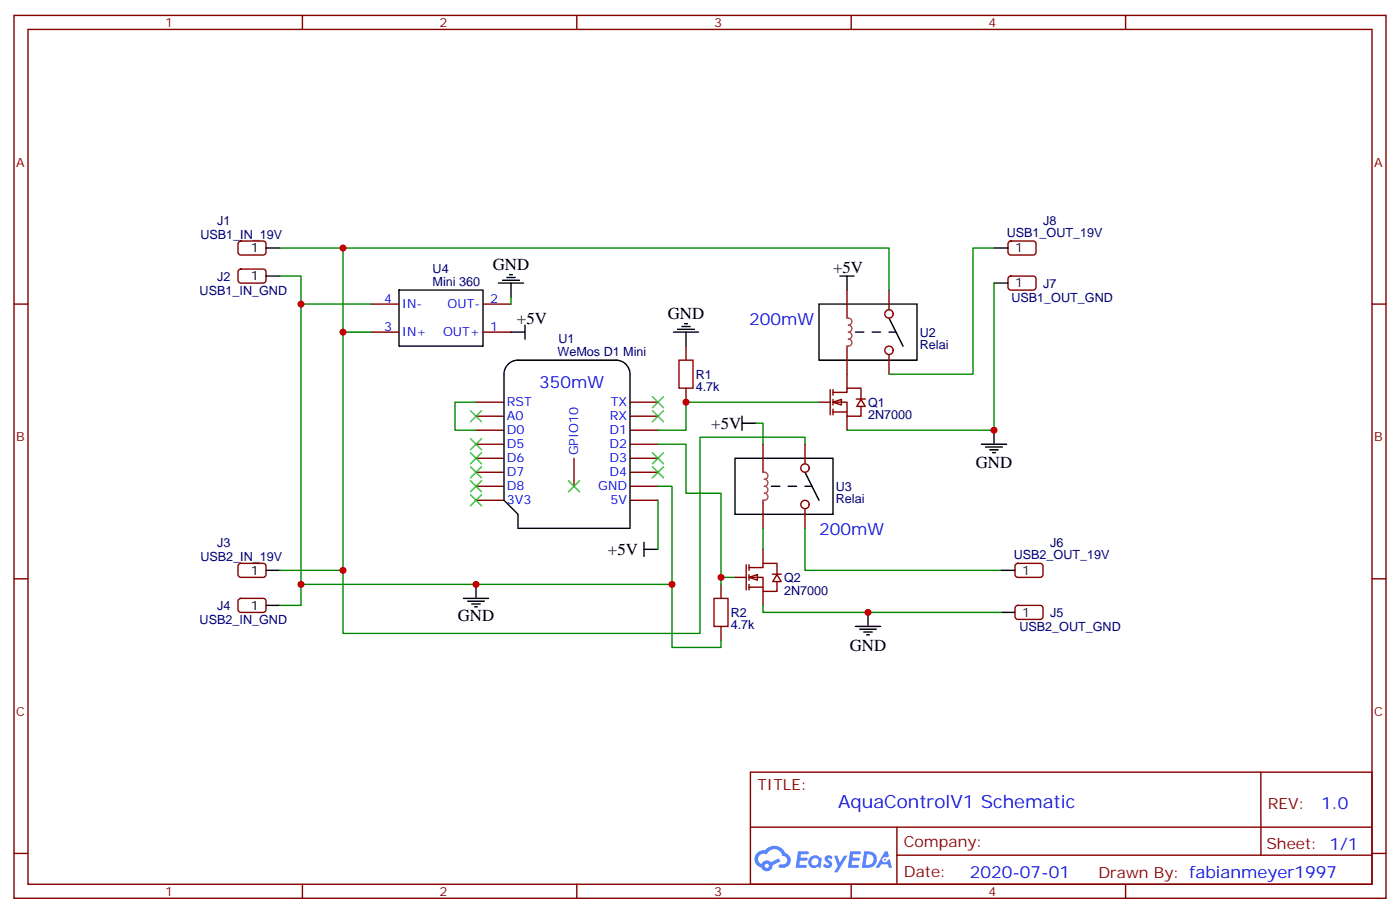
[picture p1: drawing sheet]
<svg xmlns="http://www.w3.org/2000/svg" width="353mm" height="230mm" viewBox="0 0 353 230" stroke-linecap="round" stroke-linejoin="round" font-family="sans-serif">
<g fill="none" stroke="#870000" stroke-width=".35">
<path d="M3.5 3.9h345.7v222.2h-345.7zM7.1 7.4h338.6v215.2h-338.6zM76.2 3.9v3.5M145.3 3.9v3.5M214.5 3.9v3.5M283.6 3.9v3.5M3.5 76.6h3.6M345.7 76.6h3.5M3.5 145.7h3.6M345.7 145.7h3.5M189.1 194.4h156.6v28.2h-156.6zM317.7 194.4v20.9"/>
<path d="M3.5 214.8h3.6M189.1 208.2h156.5M226 215.3h119.6M226 208.2v14.1M345.7 214.8h3.5M76.2 222.6v3.5M145.3 222.6v3.5M214.5 222.6v3.5M283.6 222.6v3.5"/>
</g>
<g fill="#5487ff">
<path d="M208.1 215.6a1.22 1.22 0 0 1 1.7 .2l-.4 .6a.47 .47 0 0 0-.3-.4 .47 .47 0 0 0-.5 .2v.1a1.3 1.3 0 0 1 1 1.7 1.39 1.39 0 0 1-2.2 0l.5-.6 .7 .4a.29 .29 0 0 0 .3-.2 .29 .29 0 0 0-.2-.3 1.04 1.04 0 0 1-.6-1.7z"/>
<path d="M201.1 214.3h2.3a.37 .37 0 0 1 .4 .4 .37 .37 0 0 1-.4 .3h-1.6l-.1 .9h1.5l.3 .4-.4 .3h-1.5l-.2 1.1 1.7 .1 .2 .5-.4 .2h-2.4z"/>
<path d="M214.2 214.3h2.4a.37 .37 0 0 1 .4 .4 .37 .37 0 0 1-.4 .3h-1.6l-.2 .9h1.6l.3 .4-.4 .3h-1.6l-.1 1.1 1.7 .1 .1 .5-.3 .2h-2.5z"/>
<path d="M223 214.3h.7l.3 1.3-.6 .3a.69 .69 0 0 0-1 .3 .69 .69 0 0 0 .4 .9 .69 .69 0 0 0 .9-.6l.5-.2 .6 2.2h-.8l-.3-.9h-1.7l-.5 .9h-.9z"/>
<path d="M210.2 215.4h.8l.6 1.8 1.1-1.8h.9l-2.6 4.2h-.8l.9-1.6z"/>
<path d="M217.8 214.3l-.6 4.2h1.3a2.11 2.11 0 0 0 2.5-2.2 2.11 2.11 0 0 0-2.5-2zM218.5 215a1.39 1.39 0 0 1 1.7 1.5 1.39 1.39 0 0 1-1.8 1.2h-.3z"/>
<path d="M204.1 215.9a1.47 1.47 0 0 0-.2 2.1 1.47 1.47 0 0 0 2.1 .1l.8 .4 .3-2.3-.2-.3h-.4a1.49 1.49 0 0 0-2.4 0zM204.7 216.3a.92 .92 0 0 1 1.6 .5 .92 .92 0 0 1-1.3 1 .9 .9 0 0 1-.3-1.5z"/>
<path d="M190.8 214.7a2.18 2.18 0 0 0 1.1 3.7 1.44 1.44 0 0 0 1.6 .9 1.44 1.44 0 0 0 1.1-1.5l2.1-1-.5-.7-1.9 1a1.47 1.47 0 0 0-2.4 .4 1.39 1.39 0 0 1-.7-1.9 1.39 1.39 0 0 1 2-.5 2.12 2.12 0 0 1 2.2-1.3 2.12 2.12 0 0 1 1.8 1.7 1.07 1.07 0 0 1 1.2 1 1.07 1.07 0 0 1-1.1 1.1h-.6a.43 .43 0 0 0-.5 .4 .43 .43 0 0 0 .4 .5 1.98 1.98 0 0 0 2.5-1.3 1.98 1.98 0 0 0-1.2-2.5 2.98 2.98 0 0 0-5.1-.6h-1.1zM192.7 218a.55 .55 0 0 1 1.1 0 .55 .55 0 0 1-1.1 0z"/>
<circle cx="223" cy="216.4" r=".26"/>
</g>
<g fill="none" stroke="#870000" stroke-width=".35">
<path d="M60.2 60.9l.5-.2h5.6a.71 .71 0 0 1 .7 .7v2.1l-.4 .7h-5.9l-.5-.2-.2-.5v-2.1zM60.2 67.9l.5-.2h5.6a.71 .71 0 0 1 .7 .7v2.2l-.4 .6-5.9 .1-.5-.3-.2-.4v-2.2zM93.5 76.6h7M121.7 76.6h7.1M213.4 73v7.1M224 73v5M254.2 69.7l.5-.2h5.6a.71 .71 0 0 1 .8 .7v2.1l-.5 .7h-5.9l-.5-.2-.2-.5v-2.1zM254.2 60.9l.5-.2h5.6a.71 .71 0 0 1 .8 .7v2.1l-.5 .7h-5.9l-.5-.2-.2-.5v-2.1zM93.5 83.6h7M121.7 83.6h7.1M172.9 87.1v3.6M172.9 97.7v3.5"/>
<path d="M213.4 87.1v7.1M224 89.3v4.9M119.9 101.2h7.1M119.9 104.8h7.1M119.9 108.3h7.1M119.9 111.8h7.1M119.9 115.4h7.1M119.9 118.9h7.1M144.6 115.4v7M158.7 101.2h7.1M158.7 104.8h7.1M158.7 108.3h7.1"/>
<path d="M158.7 111.8h7.1M158.7 115.4h7.1M158.7 118.9h7.1M192.3 111.8v7.1M202.8 111.8v5M119.9 122.4h7.1M119.9 125.9h7.1M158.7 122.4h7.1M158.7 125.9h7.1M192.3 125.9v7.1M202.8 128.1v4.9M60.2 142l.5-.2h5.6a.71 .71 0 0 1 .7 .7v2.1l-.4 .7h-5.9l-.5-.2-.2-.5v-2.1z"/>
<path d="M60.2 150.8l.5-.2h5.6a.71 .71 0 0 1 .7 .7v2.2l-.4 .6-5.9 .1-.5-.3-.2-.4v-2.2zM256 152.6l.5-.2h5.6a.71 .71 0 0 1 .7 .7v2.1l-.4 .7h-5.9l-.5-.2-.2-.5v-2.1zM256 142l.5-.2h5.6a.71 .71 0 0 1 .7 .7v2.1l-.4 .7h-5.9l-.5-.2-.2-.5v-2.1z"/>
<circle cx="224" cy="79" r="1.06"/>
<circle cx="224" cy="88.2" r="1.06"/>
<circle cx="202.8" cy="117.8" r="1.06"/>
<circle cx="202.8" cy="127" r="1.06"/>
</g>
<g fill="none" stroke="#000" stroke-width=".35">
<path d="M67 62.4h3.6M67 69.5h3.6M100.5 73h21.2v14.1h-21.2zM125.6 71.3h6.3M126.6 70.6h4.3M127.7 69.8h2.1M128.4 69.1h.7M128.8 71.3v3.5M206.4 76.6h24.7v14.1h-24.7zM250.5 62.4h3.5M250.5 71.3h3.5M128 91.7a3.5 3.5 0 0 1 2.5-1h24.7a3.5 3.5 0 0 1 3.5 3.5v38.8h-28.2v-3.5l-3.5-3.6v-31.7a3.5 3.5 0 0 1 1-2.5z"/>
<path d="M128.8 83.6h3.5M132.3 81.8v3.6M169.7 83.6h6.3M170.7 82.9h4.3M171.8 82.2h2.1M172.5 81.5h.7M172.9 83.6v3.5M224 80.1l3.5 7M185.2 115.4h24.7v14.1h-24.7zM202.8 118.9l3.6 7M247.3 111.8h6.3M248.4 112.5h4.2"/>
<path d="M249.4 113.2h2.1M250.1 113.9h.7M250.5 108.3v3.5M162.3 138.3h3.5M162.3 136.5v3.6M67 143.6h3.6M67 152.4h3.6M116.8 150.6h6.3M117.8 151.3h4.3M118.9 152h2.1M119.6 152.8h.7M119.9 147.1v3.5"/>
<path d="M215.5 157.7h6.4M216.6 158.4h4.2M217.7 159.1h2.1M218.4 159.8h.7M218.7 154.2v3.5M252.2 143.6h3.6M252.2 154.2h3.6"/>
</g>
<path d="M70.6 69.5h5.2v82.9h-5.2M70.6 62.4h153.4v10.6M75.8 76.6h17.7M86.4 62.4v97.1h90v-49.4h26.4v1.7M128.8 74.8v1.8M250.5 62.4h-5.3v31.8h-21.2M86.4 83.6h7.1M119.9 101.2h-5.2v7.1h5.2M165.8 111.8h7.1v12.4h8.8v21.1h3.5M165.8 122.4h3.5v24.7h-93.5M165.8 125.9v12.4M202.8 133v10.6h49.4" fill="none" stroke="#008700" stroke-width=".35"/>
<path d="M215.5 83.6h10.3M194.4 122.4h10.2" fill="none" stroke="#000" stroke-width=".35" stroke-dasharray="2.1 2.1"/>
<path d="M213.3 80.1a.92 .92 0 0 1 1.3 .6 .92 .92 0 0 1-.8 1.1 .88 .88 0 0 1 .9 .9 .88 .88 0 0 1-.9 .9 .88 .88 0 0 1 .9 .9 .88 .88 0 0 1-.9 .9 .93 .93 0 0 1 .8 1.1 .93 .93 0 0 1-1.3 .6M192.2 118.9a.92 .92 0 0 1 1.3 .6 .92 .92 0 0 1-.9 1.2 .88 .88 0 0 1 .9 .8 .88 .88 0 0 1-.9 .9 .88 .88 0 0 1 .9 .9 .88 .88 0 0 1-.9 .9 .93 .93 0 0 1 .9 1.1 .93 .93 0 0 1-1.3 .6" fill="none" stroke="#a64a4a" stroke-width=".35"/>
<g fill="none" stroke="#3c3" stroke-width=".35">
<path d="M164.4 99.8l2.8 2.9M167.2 99.8l-2.8 2.9M118.5 113.9l2.9 2.9M118.5 110.4l2.9 2.8M118.5 103.4l2.9 2.8M118.5 117.5l2.9 2.8M121.4 113.9l-2.9 2.9M121.4 110.4l-2.9 2.8M121.4 103.4l-2.9 2.8M121.4 117.5l-2.9 2.8M164.4 103.4l2.8 2.8M164.4 113.9l2.8 2.9"/>
<path d="M164.4 117.5l2.8 2.8M167.2 103.4l-2.8 2.8M167.2 113.9l-2.8 2.9M167.2 117.5l-2.8 2.8M118.5 124.5l2.9 2.9M118.5 121l2.9 2.8M121.4 124.5l-2.9 2.9M121.4 121l-2.9 2.8M143.2 121l2.8 2.8M146 121l-2.8 2.8"/>
</g>
<path d="M171.1 90.7h3.5v7h-3.5z" fill="none" stroke="#a10000" stroke-width=".35"/>
<path d="M209.9 101.2l2.1-.7v1.5z" fill="#fff" stroke="#870000" stroke-width=".35"/>
<path d="M209.2 98.1v6.3M209.9 98.8h3.5v-1.1h3.6v2.8M209.9 98.1v1.4M213.4 94.2v3.5M206.4 101.2h2.8M209.9 101.2h3.5v3.6h3.6v-2.5M209.9 103.7h3.5M209.9 100.5v1.5M209.9 103v1.4M213.4 104.8v3.5M215.8 100.5h2.2M217 100.5l1 1.8h-2.1z" fill="none" stroke="#870000" stroke-width=".35"/>
<path d="M211.7 69.5h3.5M213.4 69.5v3.5M187 106.5h3.5M187 104.8v3.5" fill="none" stroke="#000" stroke-width=".35"/>
<path d="M250.5 71.3v37M190.5 106.5h1.8v5.3M206.4 101.2h-33.5v7.1h-7.1M70.6 143.6h15.8" fill="none" stroke="#008700" stroke-width=".35"/>
<path d="M188.7 145.3l2.2-.7v1.5z" fill="#fff" stroke="#870000" stroke-width=".35"/>
<g fill="none" stroke="#870000" stroke-width=".35">
<path d="M192.3 138.3v3.5M181.7 147.1v3.5M181.7 157.7v3.5M185.2 145.3h2.8M188 142.2v6.3M188.7 142.9h3.6v-1.1h3.5v2.8M188.7 145.3h3.6v3.6h3.5v-2.5M188.7 147.8h3.6M188.7 142.2v1.4M188.7 144.6v1.5M188.7 147.1v1.4M192.3 148.9v3.5"/>
<path d="M194.6 144.6h2.3M195.8 144.6l1 1.8h-2.1z"/>
</g>
<path d="M179.9 150.6h3.5v7.1h-3.5z" fill="none" stroke="#a10000" stroke-width=".35"/>
<path d="M213.4 108.3h37.1M192.3 133v5.3M169.3 147.1v15.9h12.4v-1.8M181.7 145.3v1.8M192.3 152.4v1.8h59.9" fill="none" stroke="#008700" stroke-width=".35"/>
<g fill="#c00">
<circle cx="250.5" cy="108.3" r=".88"/>
<circle cx="218.7" cy="154.2" r=".88"/>
<circle cx="181.7" cy="145.3" r=".88"/>
<circle cx="169.3" cy="147.1" r=".88"/>
<circle cx="86.4" cy="143.6" r=".88"/>
<circle cx="172.9" cy="101.2" r=".88"/>
<circle cx="75.8" cy="76.6" r=".88"/>
<circle cx="86.4" cy="62.4" r=".88"/>
<circle cx="119.9" cy="147.1" r=".88"/>
<circle cx="75.8" cy="147.1" r=".88"/>
<circle cx="86.4" cy="83.6" r=".88"/>
</g>
<text font-size="4.6" fill="#00f" x="211.2" y="203.4">AquaControlV1 Schematic</text>
<g font-size="4.2">
<text x="124.2" y="68.1">GND</text>
<text x="209.9" y="68.8">+5V</text>
<text x="130.3" y="81.5">+5V</text>
<text x="168.3" y="80.4">GND</text>
<text x="179.2" y="108">+5V</text>
<text x="245.9" y="117.9">GND</text>
<text x="153.2" y="139.7">+5V</text>
<text x="115.4" y="156.3">GND</text>
<text x="214.1" y="163.8">GND</text>
</g>
<g font-size="4.2" fill="#00f">
<text x="188.7" y="81.8">200mW</text>
<text x="135.8" y="97.7">350mW</text>
<text x="206.4" y="134.8">200mW</text>
<text x="332.9" y="203.6">1.0</text>
<text x="244.3" y="221">2020-07-01</text>
</g>
<g font-size="3.9" fill="#800">
<text x="190.9" y="199">TITLE:</text>
<text x="319.5" y="203.6">REV:</text>
<text x="227.8" y="213.2">Company:</text>
<text x="319.1" y="213.8">Sheet: 1/1</text>
<text x="227.8" y="220.8">Date:</text>
<text x="276.8" y="220.9">Drawn By: fabianmeyer1997</text>
</g>
<g font-size="3.2" fill="#800">
<text x="41.6" y="6.9">1</text>
<text x="110.8" y="6.9">2</text>
<text x="179.9" y="6.9">3</text>
<text x="249.1" y="6.9">4</text>
<text x="4.1" y="42">A</text>
<text x="346.3" y="42">A</text>
<text x="4.1" y="111.1">B</text>
<text x="346.3" y="111.1">B</text>
<text x="4.1" y="180.3">C</text>
<text x="346.3" y="180.3">C</text>
<text x="41.6" y="225.6">1</text>
<text x="110.8" y="225.6">2</text>
<text x="179.9" y="225.6">3</text>
<text x="249.1" y="225.6">4</text>
</g>
<g font-size="3.2" fill="#000080">
<text x="54.7" y="56.5">J1</text>
<text x="253.7" y="59.6">USB1_OUT_19V</text>
<text x="262.8" y="56.5">J8</text>
<text x="50.5" y="60.1">USB1_IN_19V</text>
<text x="54.7" y="70.6">J2</text>
<text x="109" y="72">Mini 360</text>
<text x="109" y="68.8">U4</text>
<text x="50.3" y="74.2">USB1_IN_GND</text>
<text x="254.8" y="75.9">USB1_OUT_GND</text>
<text x="262.8" y="72.4">J7</text>
<text x="140.5" y="89.6">WeMos D1 Mini</text>
<text x="140.7" y="86.4">U1</text>
<text x="231.8" y="87.9">Relai</text>
<text x="231.8" y="84.8">U2</text>
<text x="175.3" y="95.4">R1</text>
<text x="175.3" y="98.5">4.7k</text>
<text x="218.7" y="105.6">2N7000</text>
<text x="218.7" y="102.4">Q1</text>
<text x="210.6" y="123.6">U3</text>
<text x="210.6" y="126.7">Relai</text>
<text x="54.7" y="137.7">J3</text>
<text x="264.6" y="137.7">J6</text>
<text x="50.5" y="141.2">USB2_IN_19V</text>
<text x="255.4" y="140.8">USB2_OUT_19V</text>
<text x="197.6" y="149.7">2N7000</text>
<text x="197.6" y="146.5">Q2</text>
<text x="54.7" y="153.5">J4</text>
<text x="184.1" y="155.3">R2</text>
<text x="264.6" y="155.3">J5</text>
<text x="50.3" y="157.1">USB2_IN_GND</text>
<text x="184.1" y="158.5">4.7k</text>
<text x="256.9" y="158.8">USB2_OUT_GND</text>
</g>
<g font-size="3.2">
<text x="63.2" y="63.5">1</text>
<text x="255.8" y="63.5">1</text>
<text x="63.2" y="70.6">1</text>
<text x="255.8" y="72.3">1</text>
<text x="63.2" y="144.6">1</text>
<text x="257.5" y="144.6">1</text>
<text x="63.2" y="153.5">1</text>
<text x="257.5" y="155.2">1</text>
</g>
<g font-size="3.2" fill="#00f">
<text x="96.8" y="76.2">4</text>
<text x="101.2" y="77.6">IN-</text>
<text x="112.8" y="77.6">OUT-</text>
<text x="123.5" y="76.2">2</text>
<text x="96.8" y="83.3">3</text>
<text x="123.5" y="83.3">1</text>
<text x="101.2" y="84.7">IN+</text>
<text x="111.6" y="84.7">OUT+</text>
<text x="127.7" y="105.8">A0</text>
<text x="127.7" y="102.3">RST</text>
<text x="153.7" y="105.8">RX</text>
<text x="153.9" y="102.3">TX</text>
<text x="127.7" y="112.9">D5</text>
<text x="127.7" y="109.4">D0</text>
<text x="153.6" y="109.4">D1</text>
<text x="153.6" y="112.9">D2</text>
<text x="127.7" y="119.9">D7</text>
<text x="127.7" y="116.4">D6</text>
<text x="145.7" y="114.7" transform="rotate(-90 145.7 114.7)">GPIO10</text>
<text x="153.6" y="116.4">D3</text>
<text x="153.6" y="119.9">D4</text>
<text x="127.7" y="123.5">D8</text>
<text x="150.8" y="123.5">GND</text>
<text x="127.7" y="127">3V3</text>
<text x="153.9" y="127">5V</text>
</g>
</svg>
